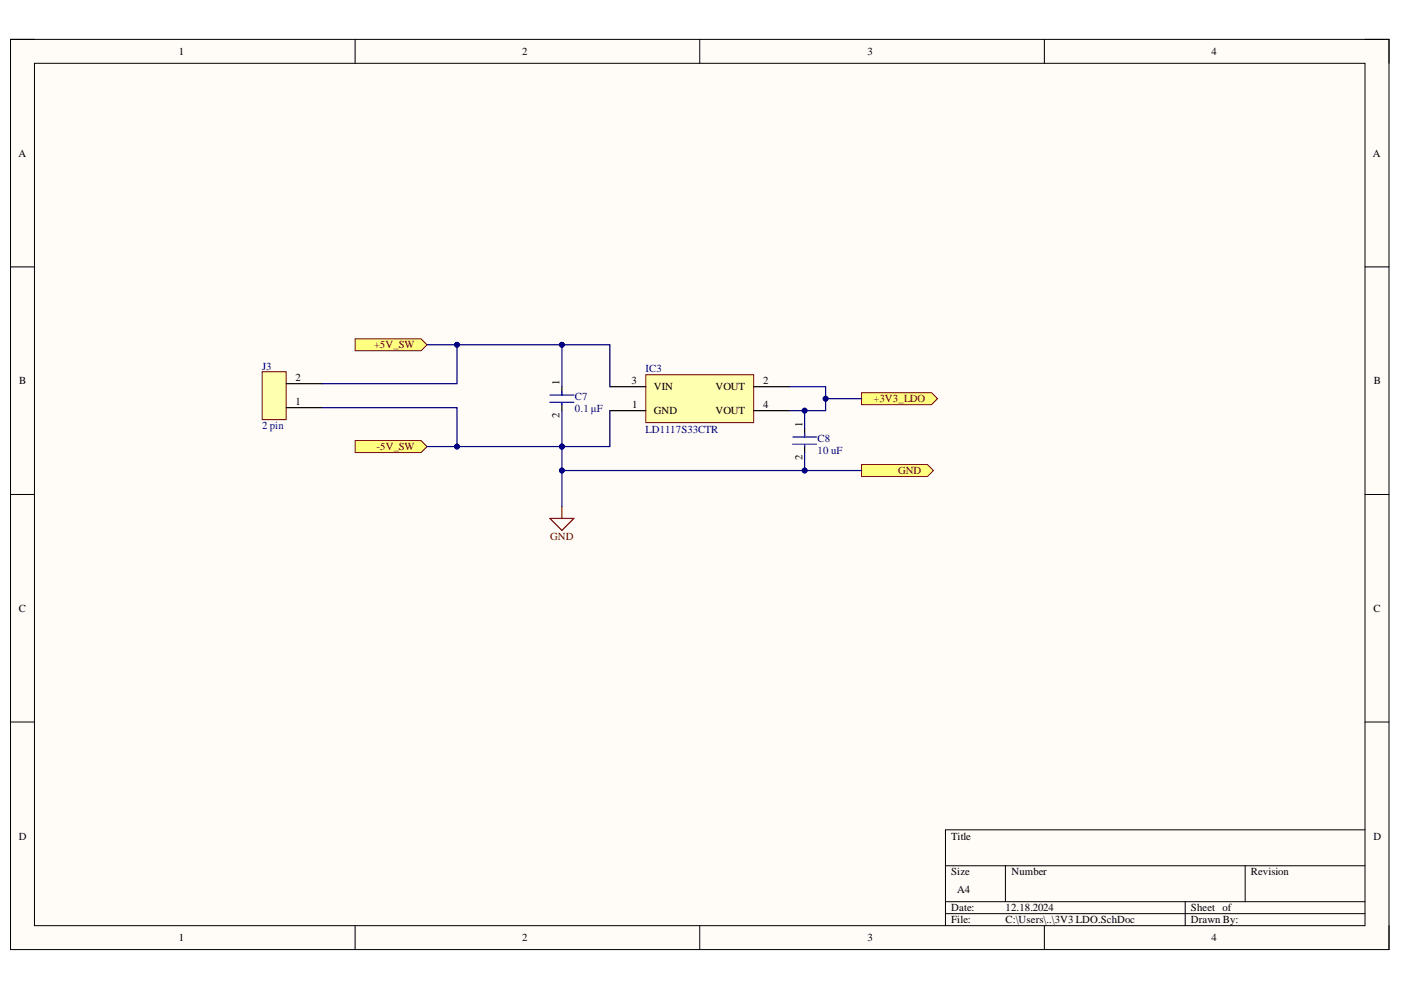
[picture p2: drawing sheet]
<svg xmlns="http://www.w3.org/2000/svg" width="297mm" height="210mm" viewBox="0 0 297 210" stroke-linecap="round" stroke-linejoin="round" font-family="sans-serif">
<path d="M2.2 8.4h292.3v192.9h-292.3z" fill-rule="evenodd" fill="#fffcf8"/>
<path d="M2.2 8.4h292.3v192.9h-292.3z" fill="none" stroke="#000" stroke-width=".21"/>
<path d="M7.3 13.4h282.1v182.9h-282.1z" fill-rule="evenodd" fill="#fffcf8"/>
<g fill="none" stroke="#000" stroke-width=".21">
<path d="M2.2 8.3h5.1M7.3 13.4h282.1v182.9h-282.1zM75.3 8.3v5.1M148.4 8.3v5.1M221.4 8.4v5M289.4 8.4h5.1v5M2.2 56.6h5.1M289.4 56.6h5.1M2.2 104.8h5.1M289.4 104.8h5.1M2.2 153.1h5.1M289.4 153.1h5.1"/>
<path d="M289.4 175.9h-88.9v20.4M75.3 196.3v5M148.4 196.3v5M200.5 183.6h88.9M200.5 191.2h88.9M200.5 193.7h88.9M213.2 183.6v7.6M221.4 196.3v5M251.3 191.2v5.1M264 183.6v7.6M294.5 196.3v5"/>
</g>
<path d="M136.9 79.4h22.9v10.2h-22.9z" fill-rule="evenodd" fill="#ffffb0"/>
<path d="M136.9 79.4h22.9v10.2h-22.9z" fill="none" stroke="#800000" stroke-width=".21"/>
<path d="M129.3 82h7.6M129.3 87.1h7.6M159.8 82h7.6M159.8 87.1h7.6" fill="none" stroke="#000" stroke-width=".25"/>
<path d="M75.3 71.8h14l1.2 1.3-1.2 1.3h-14z" fill-rule="evenodd" fill="#ffff80"/>
<path d="M75.3 71.8h14l1.2 1.3-1.2 1.3h-14z" fill="none" stroke="#800000" stroke-width=".21"/>
<path d="M75.3 93.4h14l1.2 1.3-1.2 1.3h-14z" fill-rule="evenodd" fill="#ffff80"/>
<path d="M75.3 93.4h14l1.2 1.3-1.2 1.3h-14z" fill="none" stroke="#800000" stroke-width=".21"/>
<path d="M116.6 109.9h5.1l-2.6 2.6zM119.1 107.4v2.5" fill="none" stroke="#800000" stroke-width=".25"/>
<path d="M182.7 83.3h14.8l1.3 1.2-1.3 1.3h-14.8z" fill-rule="evenodd" fill="#ffff80"/>
<path d="M182.7 83.3h14.8l1.3 1.2-1.3 1.3h-14.8z" fill="none" stroke="#800000" stroke-width=".21"/>
<path d="M182.7 98.5h14l1.2 1.3-1.2 1.2h-14z" fill-rule="evenodd" fill="#ffff80"/>
<path d="M182.7 98.5h14l1.2 1.3-1.2 1.2h-14z" fill="none" stroke="#800000" stroke-width=".21"/>
<path d="M119.1 82v1.8M119.1 85.5v1.6M170.6 90.9v1.7M170.6 94.4v1.6" fill="none" stroke="#000" stroke-width=".25"/>
<path d="M116.6 83.8h5.1M116.6 85.3h5.1M119.1 83v.8M119.1 85.5v.3M168.1 92.7h5M168.1 94.2h5M170.6 91.9v.7M170.6 94.4v.3" fill="none" stroke="#00f" stroke-width=".25"/>
<path d="M55.6 78.8h5.1v10.2h-5.1z" fill-rule="evenodd" fill="#ffffb0"/>
<path d="M55.6 78.8h5.1v10.2h-5.1z" fill="none" stroke="#800000" stroke-width=".21"/>
<path d="M60.7 81.3h7.6M60.7 86.4h7.6" fill="none" stroke="#000" stroke-width=".25"/>
<path d="M175 84.5h7.7" fill="none" stroke="#000080" stroke-width=".25"/>
<circle cx="175" cy="84.5" r=".51" fill="#000080"/>
<circle cx="175" cy="84.5" r=".51" fill="none" stroke="#000080" stroke-width=".21"/>
<path d="M119.1 99.8h63.6" fill="none" stroke="#000080" stroke-width=".25"/>
<circle cx="170.6" cy="99.8" r=".51" fill="#000080"/>
<circle cx="170.6" cy="99.8" r=".51" fill="none" stroke="#000080" stroke-width=".21"/>
<circle cx="119.1" cy="99.8" r=".51" fill="#000080"/>
<circle cx="119.1" cy="99.8" r=".51" fill="none" stroke="#000080" stroke-width=".21"/>
<path d="M167.4 82h7.6v5.1h-7.6" fill="none" stroke="#000080" stroke-width=".25"/>
<circle cx="175" cy="84.5" r=".51" fill="#000080"/>
<circle cx="175" cy="84.5" r=".51" fill="none" stroke="#000080" stroke-width=".21"/>
<circle cx="170.6" cy="87.1" r=".51" fill="#000080"/>
<circle cx="170.6" cy="87.1" r=".51" fill="none" stroke="#000080" stroke-width=".21"/>
<path d="M119.1 94.7v12.7" fill="none" stroke="#000080" stroke-width=".25"/>
<circle cx="119.1" cy="99.8" r=".51" fill="#000080"/>
<circle cx="119.1" cy="99.8" r=".51" fill="none" stroke="#000080" stroke-width=".21"/>
<circle cx="119.1" cy="94.7" r=".51" fill="#000080"/>
<circle cx="119.1" cy="94.7" r=".51" fill="none" stroke="#000080" stroke-width=".21"/>
<path d="M129.3 87.1v7.6h-38.8" fill="none" stroke="#000080" stroke-width=".25"/>
<circle cx="96.9" cy="94.7" r=".51" fill="#000080"/>
<circle cx="96.9" cy="94.7" r=".51" fill="none" stroke="#000080" stroke-width=".21"/>
<circle cx="119.1" cy="94.7" r=".51" fill="#000080"/>
<circle cx="119.1" cy="94.7" r=".51" fill="none" stroke="#000080" stroke-width=".21"/>
<path d="M119.1 73.1v8.9" fill="none" stroke="#000080" stroke-width=".25"/>
<circle cx="119.1" cy="73.1" r=".51" fill="#000080"/>
<circle cx="119.1" cy="73.1" r=".51" fill="none" stroke="#000080" stroke-width=".21"/>
<path d="M119.1 87.1v7.6" fill="none" stroke="#000080" stroke-width=".25"/>
<circle cx="119.1" cy="94.7" r=".51" fill="#000080"/>
<circle cx="119.1" cy="94.7" r=".51" fill="none" stroke="#000080" stroke-width=".21"/>
<path d="M170.6 87.1v3.8" fill="none" stroke="#000080" stroke-width=".25"/>
<circle cx="170.6" cy="87.1" r=".51" fill="#000080"/>
<circle cx="170.6" cy="87.1" r=".51" fill="none" stroke="#000080" stroke-width=".21"/>
<path d="M170.6 96v3.8" fill="none" stroke="#000080" stroke-width=".25"/>
<circle cx="170.6" cy="99.8" r=".51" fill="#000080"/>
<circle cx="170.6" cy="99.8" r=".51" fill="none" stroke="#000080" stroke-width=".21"/>
<path d="M96.9 73.1v8.2h-28.6" fill="none" stroke="#000080" stroke-width=".25"/>
<circle cx="96.9" cy="73.1" r=".51" fill="#000080"/>
<circle cx="96.9" cy="73.1" r=".51" fill="none" stroke="#000080" stroke-width=".21"/>
<path d="M68.3 86.4h28.6v8.3" fill="none" stroke="#000080" stroke-width=".25"/>
<circle cx="96.9" cy="94.7" r=".51" fill="#000080"/>
<circle cx="96.9" cy="94.7" r=".51" fill="none" stroke="#000080" stroke-width=".21"/>
<path d="M90.5 73.1h38.8v8.9" fill="none" stroke="#000080" stroke-width=".25"/>
<circle cx="96.9" cy="73.1" r=".51" fill="#000080"/>
<circle cx="96.9" cy="73.1" r=".51" fill="none" stroke="#000080" stroke-width=".21"/>
<circle cx="119.1" cy="73.1" r=".51" fill="#000080"/>
<circle cx="119.1" cy="73.1" r=".51" fill="none" stroke="#000080" stroke-width=".21"/>
<g font-size="2.3">
<text x="37.9" y="11.7">1</text>
<text x="110.7" y="11.7">2</text>
<text x="183.9" y="11.7">3</text>
<text x="256.8" y="11.7">4</text>
<text x="3.9" y="33.3">A</text>
<text x="291.1" y="33.3">A</text>
<text x="4.1" y="81.5">B</text>
<text x="62.7" y="80.9">2</text>
<text x="118.6" y="81.7" transform="rotate(-90 118.6 81.7)">1</text>
<text x="133.9" y="81.5">3</text>
<text x="138.7" y="82.7">VIN</text>
<text x="151.7" y="82.7">VOUT</text>
<text x="161.8" y="81.5">2</text>
<text x="291.3" y="81.5">B</text>
<text x="62.7" y="86">1</text>
<text x="118.6" y="88.7" transform="rotate(-90 118.6 88.7)">2</text>
<text x="134" y="86.5">1</text>
<text x="138.7" y="87.8">GND</text>
<text x="151.7" y="87.8">VOUT</text>
<text x="161.8" y="86.5">4</text>
<text x="170.1" y="90.6" transform="rotate(-90 170.1 90.6)">1</text>
<text x="170.1" y="97.5" transform="rotate(-90 170.1 97.5)">2</text>
<text x="4" y="129.7">C</text>
<text x="291.2" y="129.7">C</text>
<text x="4" y="178">D</text>
<text x="201.7" y="178">Title</text>
<text x="291.2" y="178">D</text>
<text x="201.7" y="185.6">Size</text>
<text x="214.4" y="185.6">Number</text>
<text x="265.2" y="185.6">Revision</text>
<text x="202.9" y="189.4">A4</text>
<text x="201.7" y="193.2">Date:</text>
<text x="201.7" y="195.8">File:</text>
<text x="213.2" y="193.2">12.18.2024</text>
<text x="213.2" y="195.8">C:\Users\..\3V3 LDO.SchDoc</text>
<text x="252.5" y="193.2">Sheet of</text>
<text x="252.5" y="195.8">Drawn By:</text>
<text x="37.9" y="199.6">1</text>
<text x="110.7" y="199.6">2</text>
<text x="183.9" y="199.6">3</text>
<text x="256.8" y="199.6">4</text>
</g>
<g font-size="2.3" fill="#800000">
<text x="79.3" y="73.9">+5V_SW</text>
<text x="185.2" y="85.3">+3V3_LDO</text>
<text x="79.9" y="95.5">-5V_SW</text>
<text x="190.4" y="100.6">GND</text>
<text x="116.7" y="114.5">GND</text>
</g>
<g font-size="2.3" fill="#000080">
<text x="55.6" y="78.3">J3</text>
<text x="136.9" y="78.9">IC3</text>
<text x="121.9" y="84.8">C7</text>
<text x="121.9" y="87.3">0.1 μF</text>
<text x="55.6" y="91">2 pin</text>
<text x="136.9" y="91.7">LD1117S33CTR</text>
<text x="173.3" y="93.7">C8</text>
<text x="173.3" y="96.3">10 uF</text>
</g>
</svg>
